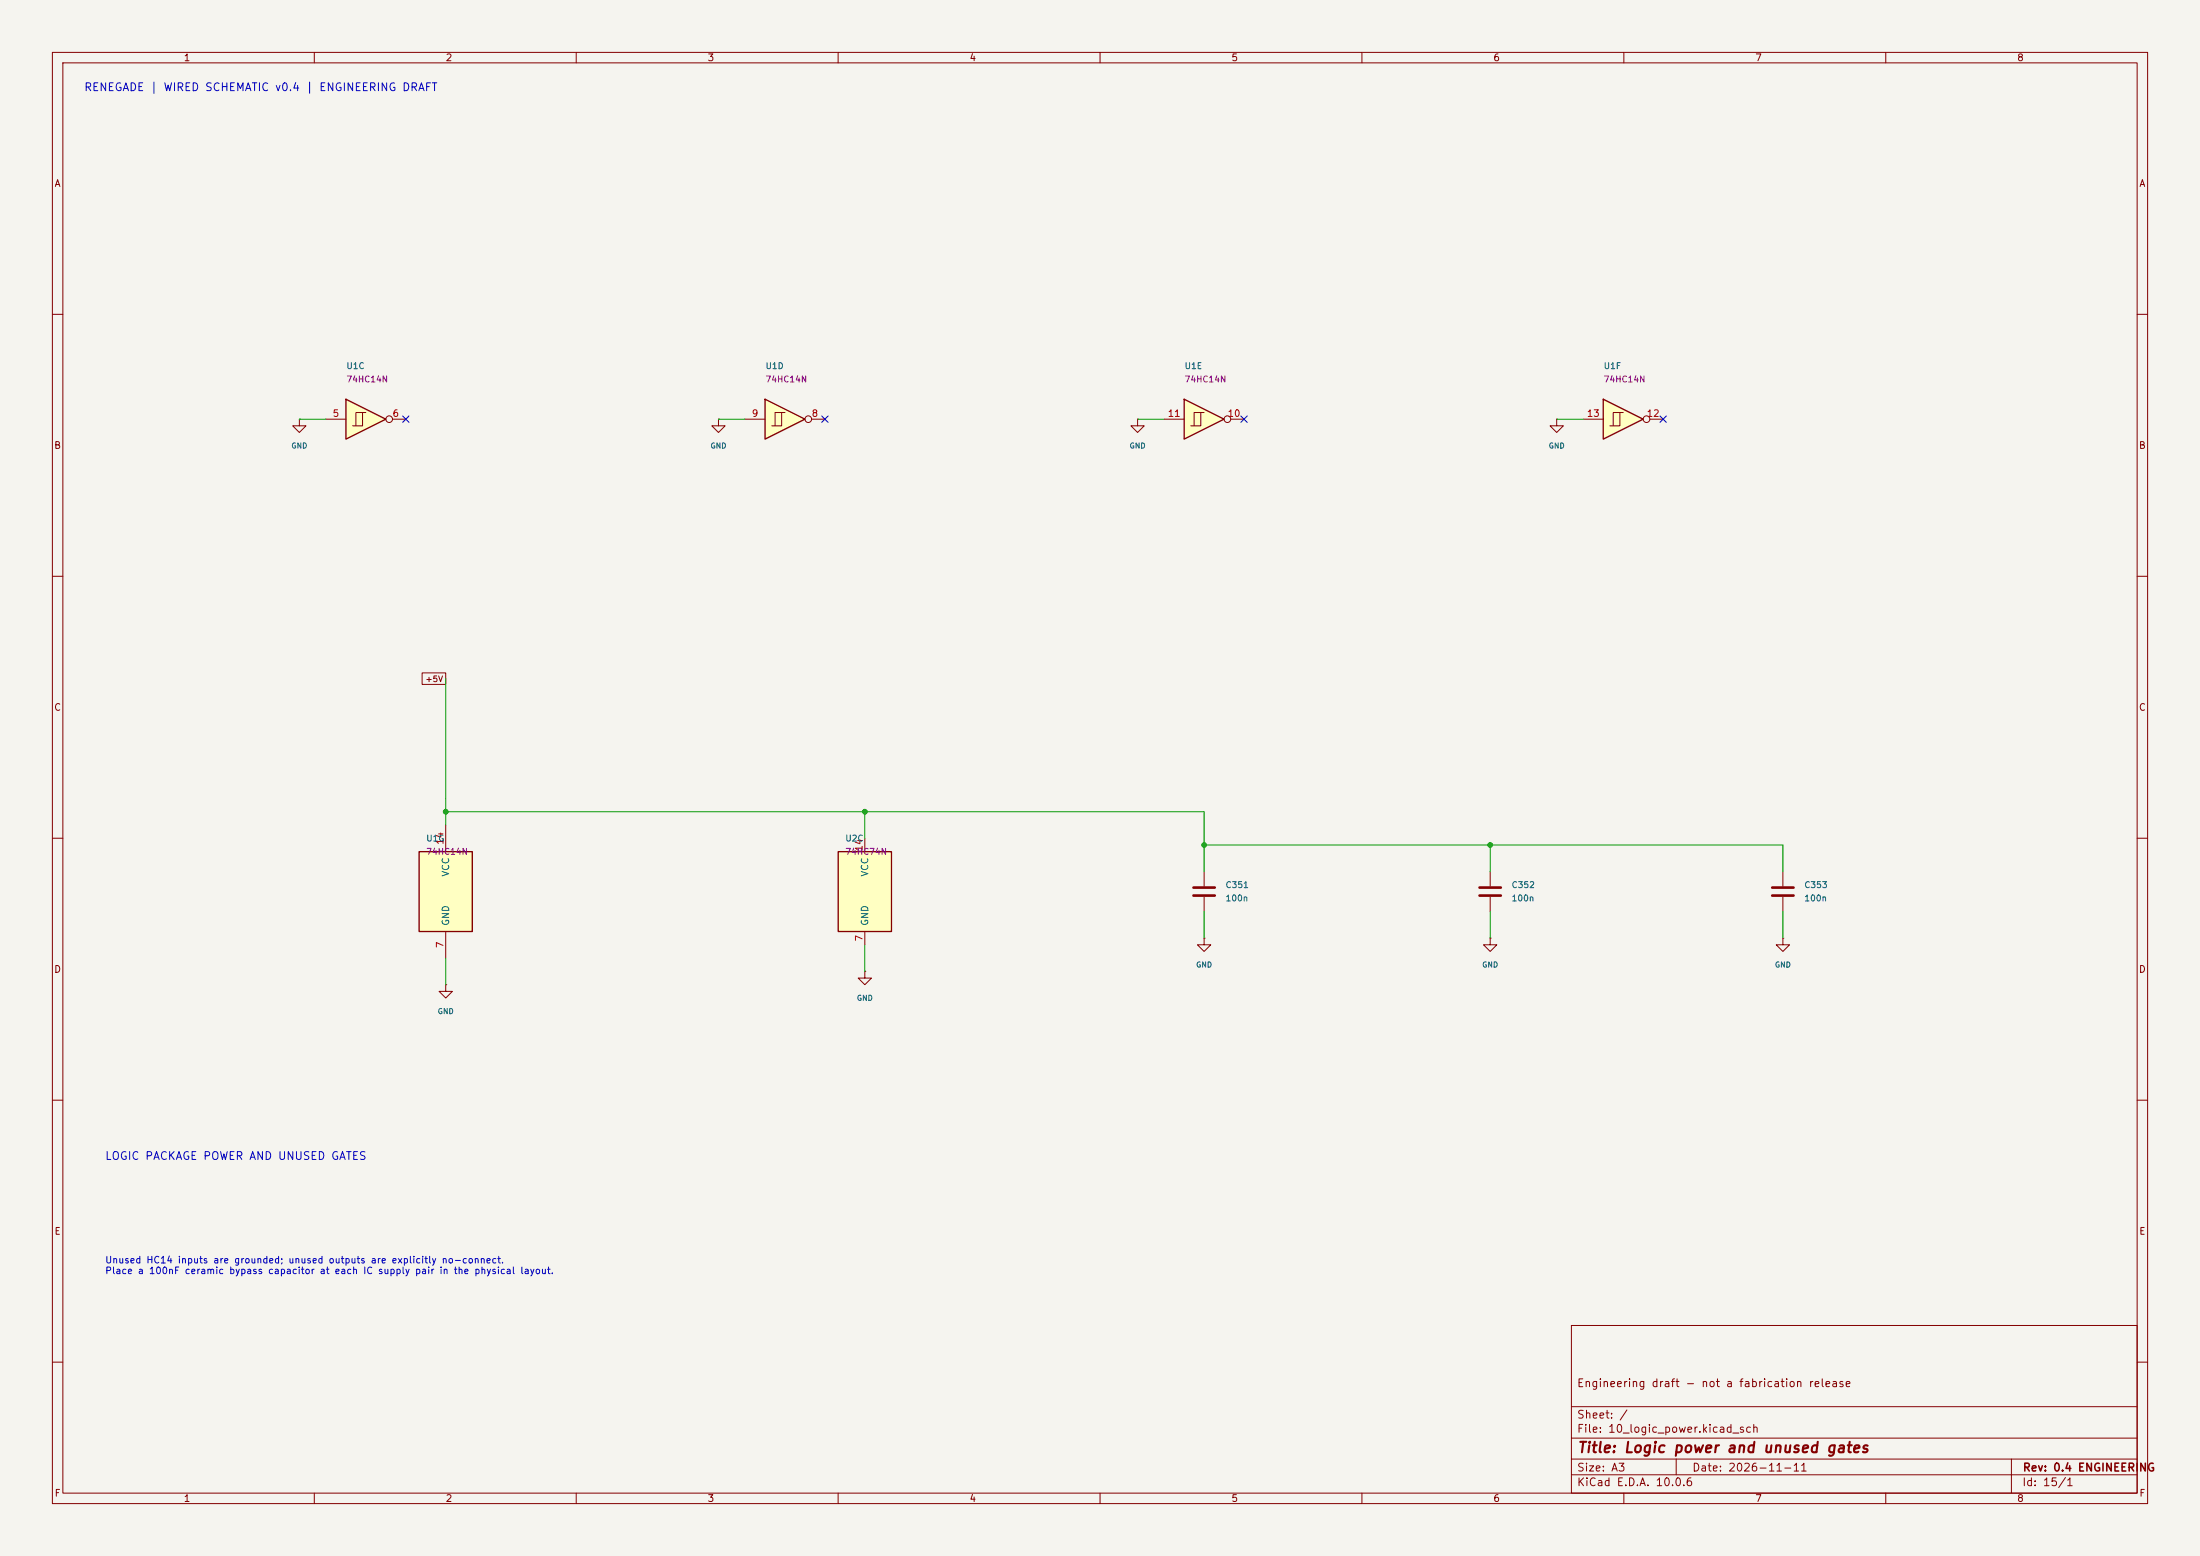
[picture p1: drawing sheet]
<svg xmlns="http://www.w3.org/2000/svg" width="420mm" height="297mm" viewBox="0 0 420 297" stroke-linecap="round" stroke-linejoin="round" font-family="sans-serif">
<path d="M0 0h420v297h-420z" fill="#f5f4ef" stroke="#f5f4ef" stroke-width=".19"/>
<g fill="none" stroke="#840000" stroke-width=".19">
<path d="M10 10h400v277h-400zM12 12h396v273h-396zM60 10v2M110 10v2M160 10v2M210 10v2M260 10v2M310 10v2M360 10v2M10 60h2M408 60h2M297.2 80v1.3h1.2l-1.2 1.3-1.3-1.3h1.3"/>
<path d="M297.2 80h.1M10 110h2M408 110h2M10 160h2M408 160h2M229.9 166.4v2.8M229.9 171.2v2.8M284.5 166.4v2.8M284.5 171.2v2.8M165.1 185.4v1.3h1.3l-1.3 1.3-1.3-1.3h1.3M165.1 185.4h.1M10 210h2"/>
<path d="M408 210h2M300 253h108v32h-108zM10 260h2M300 278.5h108M300 274.5h108M300 268.5h108M320 278.5v3M384 278.5v6.5M408 260h2M60 285v2M110 285v2M160 285v2"/>
<path d="M210 285v2M260 285v2M300 281.5h108M310 285v2M360 285v2"/>
</g>
<path d="M227.8 169.4h4.1M227.8 170.9h4.1M282.4 169.4h4.1M282.4 170.9h4.1" fill="none" stroke="#840000" stroke-width=".51"/>
<path d="M226.1 76.2l7.6 3.8-7.6 3.8z" fill="#ffffc2"/>
<path d="M226.1 76.2l7.6 3.8-7.6 3.8z" fill="none" stroke="#840000" stroke-width=".25"/>
<g fill="none" stroke="#840000" stroke-width=".19">
<path d="M229.2 78.7h-1.2v2.6M229.9 78.7h-.7v2.6h-1.9M222.2 80h3.9M234.9 80h2.6"/>
<circle cx="234.3" cy="80" r=".63"/>
</g>
<path d="M306.1 76.2l7.6 3.8-7.6 3.8z" fill="#ffffc2"/>
<path d="M306.1 76.2l7.6 3.8-7.6 3.8z" fill="none" stroke="#840000" stroke-width=".25"/>
<g fill="none" stroke="#840000" stroke-width=".19">
<path d="M309.2 78.7h-1.2v2.6M309.9 78.7h-.7v2.6h-1.9M217.2 80v1.3h1.2l-1.2 1.3-1.3-1.3h1.3M217.2 80h.1M302.3 80h3.8M315 80h2.5M340.4 179.1v1.2h1.2l-1.2 1.3-1.3-1.3h1.3M340.4 179.1h.1"/>
<circle cx="314.3" cy="80" r=".63"/>
</g>
<path d="M160 162.6h10.2v15.2h-10.2z" fill="#ffffc2"/>
<path d="M160 162.6h10.2v15.2h-10.2z" fill="none" stroke="#840000" stroke-width=".25"/>
<path d="M137.2 80v1.3h1.2l-1.2 1.3-1.3-1.3h1.3M137.2 80h.1M165.1 160v2.6M165.1 177.8v2.5" fill="none" stroke="#840000" stroke-width=".19"/>
<path d="M146 76.2l7.7 3.8-7.7 3.8z" fill="#ffffc2"/>
<path d="M146 76.2l7.7 3.8-7.7 3.8z" fill="none" stroke="#840000" stroke-width=".25"/>
<g fill="none" stroke="#840000" stroke-width=".19">
<path d="M149.2 78.7h-1.2v2.6M149.9 78.7h-.7v2.6h-1.9M142.2 80h3.8M154.9 80h2.6M85.1 188v1.2h1.3l-1.3 1.3-1.3-1.3h1.3M85.1 188h.1"/>
<circle cx="154.3" cy="80" r=".63"/>
</g>
<path d="M80 162.6h10.2v15.2h-10.2z" fill="#ffffc2"/>
<path d="M80 162.6h10.2v15.2h-10.2z" fill="none" stroke="#840000" stroke-width=".25"/>
<path d="M57.1 80v1.3h1.3l-1.3 1.3-1.2-1.3h1.2M57.1 80h.1M85.1 157.5v5.1M85.1 177.8v5.1" fill="none" stroke="#840000" stroke-width=".19"/>
<path d="M66 76.2l7.7 3.8-7.7 3.8z" fill="#ffffc2"/>
<path d="M66 76.2l7.7 3.8-7.7 3.8z" fill="none" stroke="#840000" stroke-width=".25"/>
<g fill="none" stroke="#840000" stroke-width=".19">
<path d="M69.2 78.7h-1.3v2.6M69.8 78.7h-.6v2.6h-1.9M62.2 80h3.8M74.9 80h2.6M80.6 128.4h4.5v2.2h-4.5zM229.9 179.1v1.2h1.2l-1.2 1.3-1.3-1.3h1.3M229.9 179.1h.1M284.5 179.1v1.2h1.2l-1.2 1.3-1.3-1.3h1.3M284.5 179.1h.1M340.4 166.4v2.8M340.4 171.2v2.8"/>
<circle cx="74.3" cy="80" r=".63"/>
</g>
<path d="M338.3 169.4h4.1M338.3 170.9h4.1" fill="none" stroke="#840000" stroke-width=".51"/>
<g fill="none" stroke="#009600" stroke-width=".19">
<path d="M57.1 80h5.1M137.2 80h5M217.2 80h5M297.2 80h5.1M85.1 129.5v28M85.1 154.9h144.8v11.5M165.1 154.9v5.1M229.9 161.3h110.5v5.1M229.9 174v5.1M284.5 161.3v5.1M284.5 174v5.1M340.4 174v5.1"/>
<path d="M85.1 182.9v5.1M165.1 180.3v5.1"/>
</g>
<path d="M76.9 79.4l1.2 1.2M78.1 79.4l-1.2 1.2M156.9 79.4l1.2 1.2M158.1 79.4l-1.2 1.2M236.9 79.4l1.2 1.2M238.1 79.4l-1.2 1.2M316.9 79.4l1.2 1.2M318.1 79.4l-1.2 1.2" fill="none" stroke="#000084" stroke-width=".19"/>
<g fill="#009600" stroke="#009600" stroke-width=".19">
<circle cx="229.9" cy="161.3" r=".46"/>
<circle cx="284.5" cy="161.3" r=".46"/>
<circle cx="85.1" cy="154.9" r=".46"/>
<circle cx="165.1" cy="154.9" r=".46"/>
</g>
<text font-size="2" fill="#840000" x="301" y="277.8">Title: Logic power and unused gates</text>
<g font-size="1.5" fill="#0000c2">
<text x="16" y="17.8">RENEGADE | WIRED SCHEMATIC v0.4 | ENGINEERING DRAFT</text>
<text x="20" y="221.8">LOGIC PACKAGE POWER AND UNUSED GATES</text>
</g>
<g font-size="1.5" fill="#840000">
<text x="300.9" y="265.1">Engineering draft - not a fabrication release</text>
<text x="300.9" y="273.8">File: 10_logic_power.kicad_sch</text>
<text x="300.9" y="271.1">Sheet: /</text>
<text x="300.9" y="281.2">Size: A3</text>
<text x="322.9" y="281.2">Date: 2026-11-11</text>
<text x="386" y="281.2">Rev: 0.4 ENGINEERING</text>
<text x="300.9" y="284">KiCad E.D.A. 10.0.6</text>
<text x="385.9" y="284">Id: 15/1</text>
</g>
<g font-size="1.3" fill="#840000">
<text x="35" y="12">1</text>
<text x="85" y="12">2</text>
<text x="135" y="12">3</text>
<text x="185" y="12">4</text>
<text x="235" y="12">5</text>
<text x="285" y="12">6</text>
<text x="335" y="12">7</text>
<text x="385" y="12">8</text>
<text x="10.3" y="36">A</text>
<text x="408.3" y="36">A</text>
<text x="10.2" y="86">B</text>
<text x="408.2" y="86">B</text>
<text x="10.2" y="136">C</text>
<text x="408.2" y="136">C</text>
<text x="10.2" y="186">D</text>
<text x="408.2" y="186">D</text>
<text x="10.3" y="236">E</text>
<text x="408.3" y="236">E</text>
<text x="10.3" y="286">F</text>
<text x="35" y="287">1</text>
<text x="85" y="287">2</text>
<text x="135" y="287">3</text>
<text x="185" y="287">4</text>
<text x="235" y="287">5</text>
<text x="285" y="287">6</text>
<text x="335" y="287">7</text>
<text x="385" y="287">8</text>
<text x="408.3" y="286">F</text>
</g>
<g font-size="1.3" fill="#a90000">
<text x="63.4" y="79.9">5</text>
<text x="74.8" y="79.9">6</text>
<text x="143.4" y="79.9">9</text>
<text x="154.8" y="79.9">8</text>
<text x="222.8" y="79.9">11</text>
<text x="234.2" y="79.9">10</text>
<text x="302.8" y="79.9">13</text>
<text x="314.3" y="79.9">12</text>
<text x="85" y="161.4" transform="rotate(-90 85 161.4)">14</text>
<text x="165" y="162.6" transform="rotate(-90 165 162.6)">14</text>
<text x="165" y="179.8" transform="rotate(-90 165 179.8)">7</text>
<text x="85" y="181.1" transform="rotate(-90 85 181.1)">7</text>
</g>
<g font-size="1.3" fill="#006464">
<text x="86.1" y="167.4" transform="rotate(-90 86.1 167.4)">VCC</text>
<text x="166.1" y="167.4" transform="rotate(-90 166.1 167.4)">VCC</text>
<text x="86.1" y="176.8" transform="rotate(-90 86.1 176.8)">GND</text>
<text x="166.1" y="176.8" transform="rotate(-90 166.1 176.8)">GND</text>
</g>
<g font-size="1.3" fill="#0000c2">
<text x="20" y="241.5">Unused HC14 inputs are grounded; unused outputs are explicitly no-connect.</text>
<text x="20" y="243.5">Place a 100nF ceramic bypass capacitor at each IC supply pair in the physical layout.</text>
</g>
<g font-size="1.2" fill="#006464">
<text x="66" y="70.7">U1C</text>
<text x="146" y="70.7">U1D</text>
<text x="226" y="70.7">U1E</text>
<text x="306.1" y="70.7">U1F</text>
<text x="81.3" y="160.9">U1G</text>
<text x="161.3" y="160.9">U2C</text>
<text x="233.9" y="169.8">C351</text>
<text x="233.9" y="172.3">100n</text>
<text x="288.5" y="169.8">C352</text>
<text x="288.5" y="172.3">100n</text>
<text x="344.3" y="169.8">C353</text>
<text x="344.3" y="172.3">100n</text>
</g>
<g font-size="1.2" fill="#840084">
<text x="66" y="73.3">74HC14N</text>
<text x="146" y="73.3">74HC14N</text>
<text x="226" y="73.3">74HC14N</text>
<text x="306.1" y="73.3">74HC14N</text>
<text x="81.3" y="163.4">74HC14N</text>
<text x="161.3" y="163.4">74HC74N</text>
</g>
<text font-size="1.1" fill="#840000" x="81.1" y="130.5">+5V</text>
<g font-size="1" fill="#006464">
<text x="55.5" y="85.8">GND</text>
<text x="135.5" y="85.8">GND</text>
<text x="215.5" y="85.8">GND</text>
<text x="295.6" y="85.8">GND</text>
<text x="228.2" y="184.9">GND</text>
<text x="282.9" y="184.9">GND</text>
<text x="338.7" y="184.9">GND</text>
<text x="163.5" y="191.3">GND</text>
<text x="83.5" y="193.8">GND</text>
</g>
</svg>
